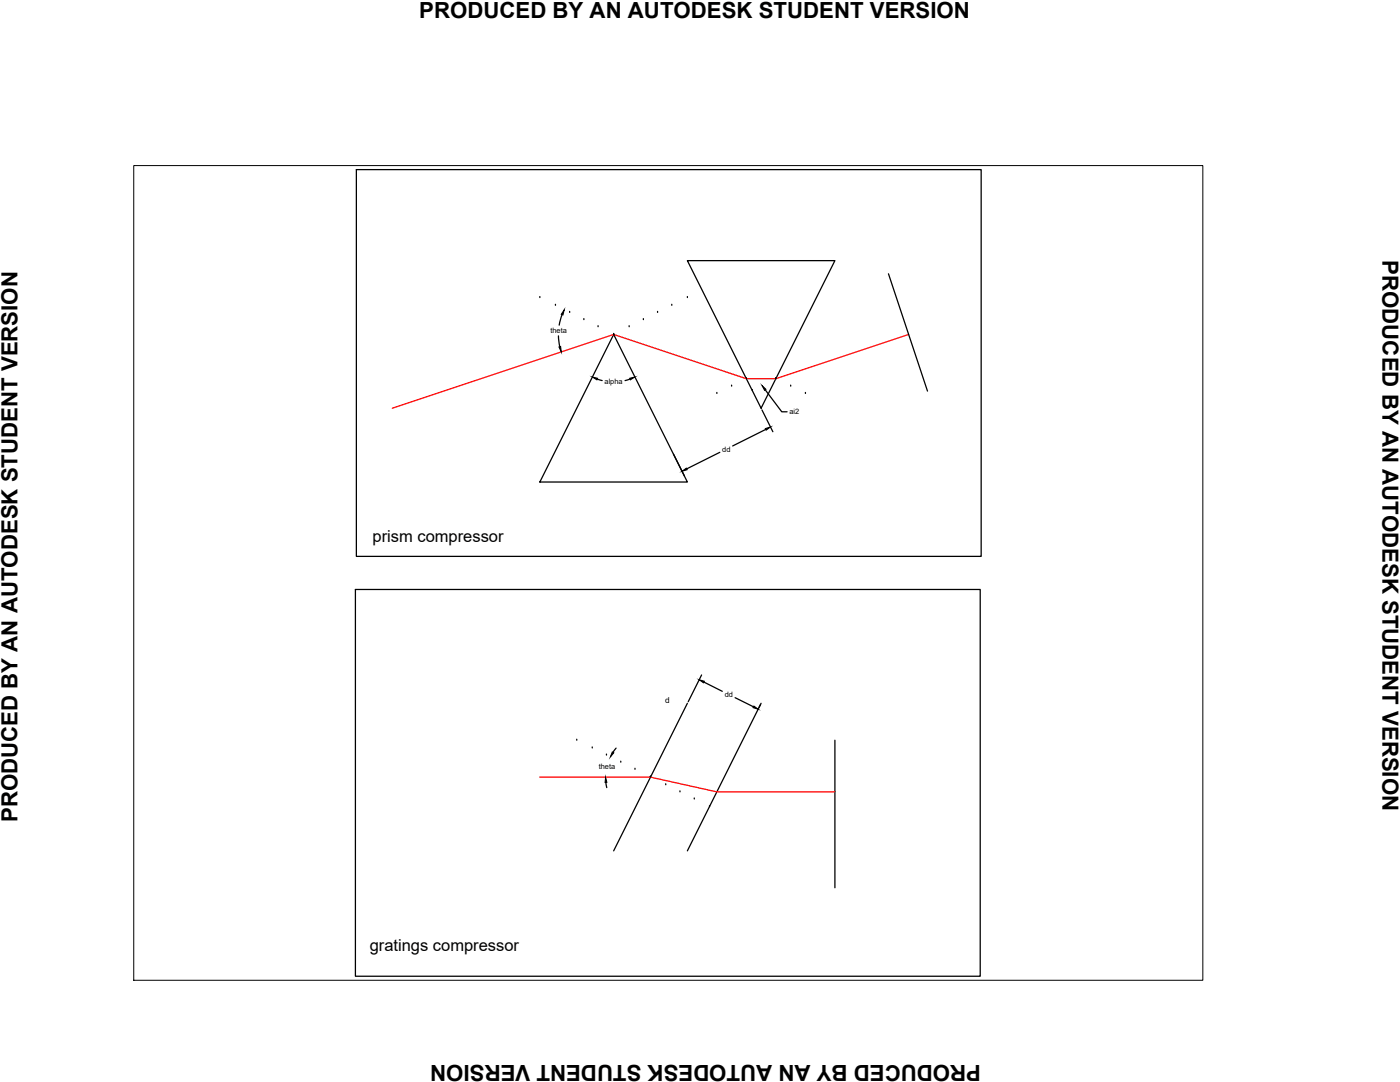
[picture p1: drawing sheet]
<svg xmlns="http://www.w3.org/2000/svg" width="279mm" height="216mm" viewBox="0 0 279 216" stroke-linecap="round" stroke-linejoin="round" font-family="sans-serif">
<!-- layer: 0 -->
<g fill="none" stroke="#000" stroke-width=".25">
<path d="M71.1 33.8h124.7v77.2h-124.7zM137.2 52h29.4l-14.7 29.4zM177.3 54.6l7.8 23.4M111.4 67l.3 2.2M112.2 62.8l-.6 2.1M119.2 75.6l1 .3M122.5 66.7l14.7 29.5h-29.5zM125.7 75.6l-1 .3M152.7 77.8l3.3 4.4h1.1M134.4 90.6l2.2 4.4M143.7 90.3l-6.6 3.3M152.1 81.8l2.1 4.3"/>
<path d="M152.8 85.7l-6.6 3.3M70.9 117.6h124.7v77.2h-124.7zM140 134.7l-2.6 5.3M140.5 136.1l3.6 1.8M146.7 139.2l3.7 1.8M120.9 156.1l.2 1.1M123 149.3l-.7 .8M137.2 140.3l-14.7 29.5M151.8 140.6l-.3 .6M151.9 140.3l-14.7 29.5M166.6 147.7v29.4"/>
</g>
<!-- layer: light -->
<path d="M181.3 66.7l-26.5 8.9h-5.9l-26.4-8.9-44.2 14.7M107.7 155.1h22.1l13.3 2.9h23.5" fill="none" stroke="#f00" stroke-width=".25"/>
<!-- layer: annotation -->
<g fill="none" stroke="#000" stroke-width=".25">
<path d="M107.7 59.4h.1M137.2 59.4h.1M110.8 60.9h.1M113.7 62.3h.1M116.5 63.8h.1M119.4 65.2h.1M122.5 66.7h.1M125.6 65.2h.1M128.4 63.8h.1M131.2 62.3h.1M134.1 60.9h.1M143.1 78.5h.1"/>
<path d="M146 77h.1M148.9 75.6h.1M150.1 77.9h.1M154.8 75.6h.1M157.8 77h.1M160.7 78.5h.1M115.1 147.7h.1M118.2 149.2h.1M121 150.7h.1M123.9 152.1h.1M126.7 153.5h.1M129.8 155.1h.1"/>
<path d="M132.9 156.6h.1M135.7 158h.1M138.6 159.4h.1M141.6 161h.1"/>
</g>
<!-- layer: 0 -->
<path d="M111.5 69.2h.4l.1 1zM112.6 61.8l-.2 1-.4-.1zM118.2 75.2l1.1 .3-.2 .3zM125.7 75.5l1-.3-.9 .6zM152.1 76.9l.8 .8-.3 .2zM136.1 94l.9-.6 .1 .3zM152.7 85.5l1.1-.3-.9 .6zM139.5 135.6l1.1 .3-.2 .3zM120.9 155.1l.2 1h-.3zM122.2 150.1l.3 .1-.7 .8zM150.5 140.9l.8 .6-1-.3z" fill="#000" stroke="#000" stroke-width=".2"/>
<path d="M26.7 33h213.4v162.6h-213.4z" fill="none" stroke="#000" stroke-width=".2"/>
<g font-size="4.4">
<text x="83.7" y="3.5">PRODUCED BY AN AUTODESK STUDENT VERSION</text>
<text x="275.9" y="51.9" transform="rotate(90 275.9 51.9)">PRODUCED BY AN AUTODESK STUDENT VERSION</text>
<text x="3.5" y="164" transform="rotate(-90 3.5 164)">PRODUCED BY AN AUTODESK STUDENT VERSION</text>
<text x="195.8" y="212.4" transform="rotate(180 195.8 212.4)">PRODUCED BY AN AUTODESK STUDENT VERSION</text>
</g>
<g font-size="3.3">
<text x="74.4" y="108.1">prism compressor</text>
<text x="73.8" y="189.8">gratings compressor</text>
</g>
<text font-size="1.6" x="132.8" y="140.3">d</text>
<g font-size="1.5">
<text x="109.9" y="66.5">theta</text>
<text x="120.7" y="76.6">alpha</text>
<text x="157.5" y="82.7">ai2</text>
<text x="144.1" y="90.1">dd</text>
<text x="144.6" y="139.1">dd</text>
<text x="119.5" y="153.5">theta</text>
</g>
</svg>
